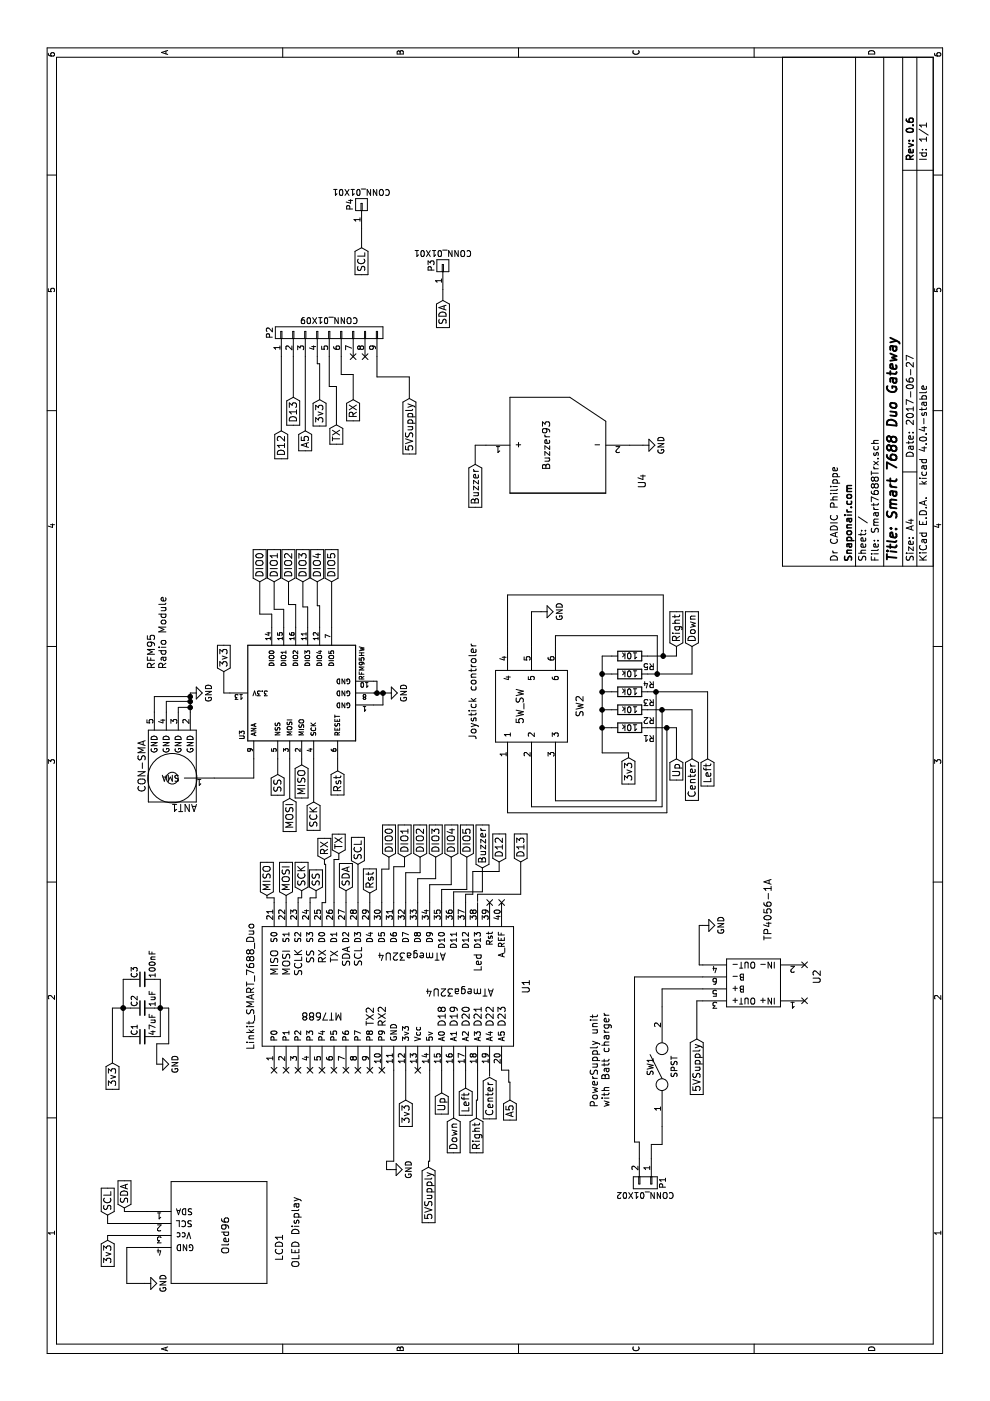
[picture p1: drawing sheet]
EESchema Schematic File Version 2
LIBS:5w_sw
LIBS:power
LIBS:device
LIBS:transistors
LIBS:conn
LIBS:linear
LIBS:regul
LIBS:74xx
LIBS:cmos4000
LIBS:adc-dac
LIBS:memory
LIBS:xilinx
LIBS:microcontrollers
LIBS:dsp
LIBS:microchip
LIBS:analog_switches
LIBS:motorola
LIBS:texas
LIBS:intel
LIBS:audio
LIBS:interface
LIBS:digital-audio
LIBS:philips
LIBS:display
LIBS:cypress
LIBS:siliconi
LIBS:opto
LIBS:atmel
LIBS:contrib
LIBS:valves
LIBS:linkit_smart_7688_duo
LIBS:oled096
LIBS:mysensors_radios
LIBS:nodemcu
LIBS:mysensors_connectors
LIBS:tinkerforge
LIBS:buzzer93
LIBS:Smart7688Trx-cache
EELAYER 25 0
EELAYER END
$Descr A4 11693 8268
encoding utf-8
Sheet 1 1
Title "Smart 7688 Duo Gateway"
Date "2017-06-27"
Rev "0.6"
Comp "Snaponair.com"
Comment1 "Dr CADIC Philippe"
Comment2 ""
Comment3 ""
Comment4 ""
$EndDescr
$Comp
L Linkit_SMART_7688_Duo U1
U 1 1
P 2960 4290
F 0 "U1" H 3460 4190 60  0000 C CNN
F 1 "Linkit_SMART_7688_Duo" H 3460 6490 60  0000 C CNN
F 2 "Linkit-Smart7688Duo:SMART_7688_Duo" H 2960 4290 60  0001 C CNN
F 3 "" H 2960 4290 60  0001 C CNN
	1    2960 4290
	1    0    0    -1  
$EndComp
$Comp
L Oled96 LCD1
U 1 1
P 980 2230
F 0 "LCD1" H 1280 2130 60  0000 C CNN
F 1 "Oled96" H 1380 2580 60  0000 C CNN
F 2 "nodemcu:Oled96" H 980 2180 60  0001 C CNN
F 3 "" H 980 2180 60  0001 C CNN
	1    980  2230
	1    0    0    -1  
$EndComp
$Comp
L RFM95HW U3
U 1 1
P 5910 2270
F 0 "U3" H 5560 2520 40  0000 C CNN
F 1 "RFM95HW" H 6160 1520 40  0000 C CNN
F 2 "mysensors_radios:RFM69HW_SMD_Handsoldering" H 5910 2270 30  0001 C CIN
F 3 "" H 5910 2270 60  0000 C CNN
	1    5910 2270
	1    0    0    -1  
$EndComp
$Comp
L 5W_SW SW2
U 1 1
P 5500 4740
F 0 "SW2" H 5800 4640 60  0000 C CNN
F 1 "5W_SW" H 5800 5140 60  0000 C CNN
F 2 "Joystick:5WAY_sw" H 5500 4740 60  0001 C CNN
F 3 "" H 5500 4740 60  0001 C CNN
	1    5500 4740
	1    0    0    -1  
$EndComp
$Comp
L TP4056-1A U2
U 1 1
P 3290 6070
F 0 "U2" H 3540 5320 60  0000 C CNN
F 1 "TP4056-1A" H 4100 5730 60  0000 C CNN
F 2 "TP4056:TP4056-18650" H 3290 6070 60  0001 C CNN
F 3 "" H 3290 6070 60  0001 C CNN
	1    3290 6070
	1    0    0    -1  
$EndComp
$Comp
L CON-SMA ANT1
U 1 1
P 5500 1440
F 0 "ANT1" H 5400 1990 60  0000 C CNN
F 1 "CON-SMA" V 5750 1640 60  0000 C CNN
F 2 "nodemcu:SMA_EDGE" H 5500 1440 60  0001 C CNN
F 3 "" H 5500 1440 60  0000 C CNN
	1    5500 1440
	0    -1   -1   0   
$EndComp
$Comp
L SPST SW1
U 1 1
P 2790 5530
F 0 "SW1" H 2790 5630 50  0000 C CNN
F 1 "SPST" H 2790 5430 50  0000 C CNN
F 2 "Buttons_Switches_SMD:SW_SPDT_PCM12" H 2790 5530 50  0001 C CNN
F 3 "" H 2790 5530 50  0000 C CNN
	1    2790 5530
	1    0    0    -1  
$EndComp
$Comp
L GND #PWR3
U 1 1
P 2810 1310
F 0 "#PWR3" H 2810 1060 50  0001 C CNN
F 1 "GND" H 2810 1160 50  0000 C CNN
F 2 "" H 2810 1310 50  0000 C CNN
F 3 "" H 2810 1310 50  0000 C CNN
	1    2810 1310
	1    0    0    -1  
$EndComp
$Comp
L C_Small C1
U 1 1
P 3040 1190
F 0 "C1" H 3050 1260 50  0000 L CNN
F 1 "47uF" H 3050 1110 50  0000 L CNN
F 2 "Capacitors_SMD:C_1206_HandSoldering" H 3040 1190 50  0001 C CNN
F 3 "" H 3040 1190 50  0000 C CNN
	1    3040 1190
	1    0    0    -1  
$EndComp
$Comp
L C_Small C2
U 1 1
P 3280 1190
F 0 "C2" H 3290 1260 50  0000 L CNN
F 1 "1uF" H 3290 1110 50  0000 L CNN
F 2 "Capacitors_SMD:C_1206_HandSoldering" H 3280 1190 50  0001 C CNN
F 3 "" H 3280 1190 50  0000 C CNN
	1    3280 1190
	1    0    0    -1  
$EndComp
$Comp
L C_Small C3
U 1 1
P 3520 1190
F 0 "C3" H 3530 1260 50  0000 L CNN
F 1 "100nF" H 3530 1110 50  0000 L CNN
F 2 "Capacitors_SMD:C_1206_HandSoldering" H 3520 1190 50  0001 C CNN
F 3 "" H 3520 1190 50  0000 C CNN
	1    3520 1190
	1    0    0    -1  
$EndComp
Text GLabel 2820 940  0    60   Input ~ 0
3v3
$Comp
L GND #PWR5
U 1 1
P 5910 1590
F 0 "#PWR5" H 5910 1340 50  0001 C CNN
F 1 "GND" H 5910 1440 50  0000 C CNN
F 2 "" H 5910 1590 50  0000 C CNN
F 3 "" H 5910 1590 50  0000 C CNN
	1    5910 1590
	1    0    0    -1  
$EndComp
Text GLabel 1340 900  0    60   Input ~ 0
3v3
Text GLabel 1550 900  2    60   Input ~ 0
SCL
Text GLabel 1610 1040 2    60   Input ~ 0
SDA
$Comp
L GND #PWR1
U 1 1
P 980 1210
F 0 "#PWR1" H 980 960 50  0001 C CNN
F 1 "GND" H 980 1060 50  0000 C CNN
F 2 "" H 980 1210 50  0000 C CNN
F 3 "" H 980 1210 50  0000 C CNN
	1    980  1210
	1    0    0    -1  
$EndComp
Text GLabel 2510 3390 0    60   Input ~ 0
3v3
Text GLabel 6090 1870 2    60   Input ~ 0
3v3
Text GLabel 5230 2320 0    60   Input ~ 0
SS
Text GLabel 5030 2420 0    60   Input ~ 0
MOSI
Text GLabel 5310 2520 0    60   Input ~ 0
MISO
Text GLabel 5000 2620 0    60   Input ~ 0
SCK
$Comp
L GND #PWR6
U 1 1
P 5910 3220
F 0 "#PWR6" H 5910 2970 50  0001 C CNN
F 1 "GND" H 5910 3070 50  0000 C CNN
F 2 "" H 5910 3220 50  0000 C CNN
F 3 "" H 5910 3220 50  0000 C CNN
	1    5910 3220
	1    0    0    -1  
$EndComp
Text GLabel 4260 2640 2    60   Input ~ 0
SS
Text GLabel 4220 2390 2    60   Input ~ 0
MOSI
Text GLabel 4220 2230 2    60   Input ~ 0
MISO
Text GLabel 4260 2520 2    60   Input ~ 0
SCK
Text GLabel 4260 2890 2    60   Input ~ 0
SDA
Text GLabel 4480 2990 2    60   Input ~ 0
SCL
$Comp
L GND #PWR4
U 1 1
P 3970 5870
F 0 "#PWR4" H 3970 5620 50  0001 C CNN
F 1 "GND" H 3970 5720 50  0000 C CNN
F 2 "" H 3970 5870 50  0000 C CNN
F 3 "" H 3970 5870 50  0000 C CNN
	1    3970 5870
	1    0    0    -1  
$EndComp
Text GLabel 5260 2820 0    60   Input ~ 0
Rst
Text GLabel 4240 3090 2    60   Input ~ 0
Rst
$Comp
L GND #PWR7
U 1 1
P 6590 4520
F 0 "#PWR7" H 6590 4270 50  0001 C CNN
F 1 "GND" H 6590 4370 50  0000 C CNN
F 2 "" H 6590 4520 50  0000 C CNN
F 3 "" H 6590 4520 50  0000 C CNN
	1    6590 4520
	1    0    0    -1  
$EndComp
$Comp
L R R1
U 1 1
P 5620 5260
F 0 "R1" V 5530 5100 50  0000 C CNN
F 1 "10k" V 5620 5260 50  0000 C CNN
F 2 "Resistors_SMD:R_1206_HandSoldering" V 5550 5260 50  0001 C CNN
F 3 "" H 5620 5260 50  0000 C CNN
	1    5620 5260
	1    0    0    -1  
$EndComp
$Comp
L R R2
U 1 1
P 5770 5260
F 0 "R2" V 5680 5100 50  0000 C CNN
F 1 "10k" V 5770 5260 50  0000 C CNN
F 2 "Resistors_SMD:R_1206_HandSoldering" V 5700 5260 50  0001 C CNN
F 3 "" H 5770 5260 50  0000 C CNN
	1    5770 5260
	1    0    0    -1  
$EndComp
$Comp
L R R3
U 1 1
P 5920 5260
F 0 "R3" V 5830 5100 50  0000 C CNN
F 1 "10k" V 5920 5260 50  0000 C CNN
F 2 "Resistors_SMD:R_1206_HandSoldering" V 5850 5260 50  0001 C CNN
F 3 "" H 5920 5260 50  0000 C CNN
	1    5920 5260
	1    0    0    -1  
$EndComp
$Comp
L R R4
U 1 1
P 6070 5260
F 0 "R4" V 5980 5100 50  0000 C CNN
F 1 "10k" V 6070 5260 50  0000 C CNN
F 2 "Resistors_SMD:R_1206_HandSoldering" V 6000 5260 50  0001 C CNN
F 3 "" H 6070 5260 50  0000 C CNN
	1    6070 5260
	1    0    0    -1  
$EndComp
$Comp
L R R5
U 1 1
P 6220 5260
F 0 "R5" V 6130 5100 50  0000 C CNN
F 1 "10k" V 6220 5260 50  0000 C CNN
F 2 "Resistors_SMD:R_1206_HandSoldering" V 6150 5260 50  0001 C CNN
F 3 "" H 6220 5260 50  0000 C CNN
	1    6220 5260
	1    0    0    -1  
$EndComp
Text GLabel 5360 5650 0    60   Input ~ 0
Up
Text GLabel 5360 5780 0    60   Input ~ 0
Center
Text GLabel 5360 5910 0    60   Input ~ 0
Left
Text GLabel 6300 5650 2    60   Input ~ 0
Right
Text GLabel 6300 5780 2    60   Input ~ 0
Down
Text GLabel 2570 3690 0    60   Input ~ 0
Up
Text GLabel 2360 3790 0    60   Input ~ 0
Down
Text GLabel 2610 3890 0    60   Input ~ 0
Left
Text GLabel 2360 3980 0    60   Input ~ 0
Right
Text GLabel 2700 4090 0    60   Input ~ 0
Center
$Comp
L CONN_01X02 P1
U 1 1
P 1820 5390
F 0 "P1" H 1820 5540 50  0000 C CNN
F 1 "CONN_01X02" V 1920 5390 50  0000 C CNN
F 2 "Connectors_JST:JST_EH_S02B-EH_02x2.50mm_Angled" H 1820 5390 50  0001 C CNN
F 3 "" H 1820 5390 50  0000 C CNN
	1    1820 5390
	-1   0    0    1   
$EndComp
Text GLabel 6840 2170 2    60   Input ~ 0
DIO0
Text GLabel 6840 2290 2    60   Input ~ 0
DIO1
Text GLabel 6840 2410 2    60   Input ~ 0
DIO2
Text GLabel 6840 2530 2    60   Input ~ 0
DIO3
Text GLabel 6840 2650 2    60   Input ~ 0
DIO4
Text GLabel 6840 2770 2    60   Input ~ 0
DIO5
Wire Wire Line
	5200 1790 5200 2120
Wire Wire Line
	5200 2120 5360 2120
Wire Wire Line
	3040 1290 3040 1340
Wire Wire Line
	3040 1340 3520 1340
Wire Wire Line
	3280 1290 3280 1410
Wire Wire Line
	3520 1340 3520 1290
Connection ~ 3280 1340
Wire Wire Line
	2810 1310 2980 1310
Wire Wire Line
	2980 1310 2980 1410
Wire Wire Line
	2980 1410 3280 1410
Wire Wire Line
	3040 1090 3040 1030
Wire Wire Line
	3040 1030 3520 1030
Wire Wire Line
	3520 1030 3520 1090
Wire Wire Line
	3280 940  3280 1090
Connection ~ 3280 1030
Wire Wire Line
	3280 940  2820 940 
Wire Wire Line
	5750 1590 5910 1590
Wire Wire Line
	5790 1590 5790 1490
Wire Wire Line
	5790 1490 5750 1490
Connection ~ 5790 1590
Wire Wire Line
	5840 1590 5840 1390
Wire Wire Line
	5840 1390 5750 1390
Connection ~ 5840 1590
Wire Wire Line
	5880 1590 5880 1290
Wire Wire Line
	5880 1290 5750 1290
Connection ~ 5880 1590
Wire Wire Line
	1340 900  1380 900 
Wire Wire Line
	1380 900  1380 1230
Wire Wire Line
	1480 1230 1480 900 
Wire Wire Line
	1480 900  1550 900 
Wire Wire Line
	1580 1040 1580 1230
Wire Wire Line
	1580 1040 1610 1040
Wire Wire Line
	1280 1230 1280 1060
Wire Wire Line
	1280 1060 980  1060
Wire Wire Line
	980  1060 980  1210
Wire Wire Line
	2760 3390 2510 3390
Wire Wire Line
	6090 1870 5910 1870
Wire Wire Line
	5910 1870 5910 1920
Wire Wire Line
	5360 2320 5230 2320
Wire Wire Line
	5360 2420 5030 2420
Wire Wire Line
	5360 2520 5310 2520
Wire Wire Line
	5360 2620 5000 2620
Wire Wire Line
	5910 3120 5910 3220
Wire Wire Line
	6010 3120 6010 3150
Wire Wire Line
	6010 3150 5910 3150
Connection ~ 5910 3150
Wire Wire Line
	5810 3120 5810 3200
Wire Wire Line
	5810 3200 5910 3200
Connection ~ 5910 3200
Wire Wire Line
	4160 2290 4200 2290
Wire Wire Line
	4200 2290 4200 2230
Wire Wire Line
	4200 2230 4220 2230
Wire Wire Line
	4160 2390 4220 2390
Wire Wire Line
	4160 2490 4200 2490
Wire Wire Line
	4200 2490 4200 2520
Wire Wire Line
	4200 2520 4260 2520
Wire Wire Line
	4160 2590 4200 2590
Wire Wire Line
	4200 2590 4200 2640
Wire Wire Line
	4200 2640 4260 2640
Wire Wire Line
	4160 2890 4260 2890
Wire Wire Line
	4160 2990 4480 2990
Wire Wire Line
	3640 5870 3640 5840
Wire Wire Line
	3640 5840 3970 5840
Wire Wire Line
	3970 5840 3970 5870
Wire Wire Line
	5260 2820 5360 2820
Wire Wire Line
	4160 3090 4240 3090
Wire Wire Line
	6300 4440 6590 4440
Wire Wire Line
	6590 4440 6590 4520
Wire Wire Line
	6220 5030 6220 5110
Wire Wire Line
	5410 5030 6220 5030
Wire Wire Line
	5410 5030 5410 5250
Wire Wire Line
	5410 5250 5370 5250
Wire Wire Line
	6070 5110 6070 5030
Connection ~ 6070 5030
Wire Wire Line
	5920 5110 5920 5030
Connection ~ 5920 5030
Wire Wire Line
	5770 5110 5770 5030
Connection ~ 5770 5030
Wire Wire Line
	5620 5110 5620 5030
Connection ~ 5620 5030
Wire Wire Line
	6070 5410 6070 5780
Wire Wire Line
	6070 5780 6300 5780
Wire Wire Line
	6220 5650 6300 5650
Wire Wire Line
	6220 5410 6220 5650
Wire Wire Line
	5620 5410 5620 5650
Wire Wire Line
	5620 5650 5360 5650
Wire Wire Line
	5770 5410 5770 5780
Wire Wire Line
	5770 5780 5360 5780
Wire Wire Line
	5920 5410 5920 5910
Wire Wire Line
	5920 5910 5360 5910
Wire Wire Line
	5300 4640 5010 4640
Wire Wire Line
	5010 4640 5010 5480
Wire Wire Line
	5010 5480 5920 5480
Connection ~ 5920 5480
Wire Wire Line
	5770 5530 4960 5530
Wire Wire Line
	4960 5530 4960 4440
Wire Wire Line
	4960 4440 5300 4440
Connection ~ 5770 5530
Wire Wire Line
	5620 5570 4910 5570
Wire Wire Line
	4910 5570 4910 4240
Wire Wire Line
	4910 4240 5300 4240
Connection ~ 5620 5570
Wire Wire Line
	6070 5490 6390 5490
Wire Wire Line
	6390 5490 6390 4640
Wire Wire Line
	6390 4640 6300 4640
Connection ~ 6070 5490
Wire Wire Line
	6220 5540 6730 5540
Wire Wire Line
	6730 5540 6730 4240
Wire Wire Line
	6730 4240 6300 4240
Connection ~ 6220 5540
Wire Wire Line
	2760 3690 2570 3690
Wire Wire Line
	2760 3790 2360 3790
Wire Wire Line
	2760 3890 2610 3890
Wire Wire Line
	2760 3990 2510 3990
Wire Wire Line
	2510 3990 2510 3980
Wire Wire Line
	2510 3980 2360 3980
Wire Wire Line
	2710 4090 2760 4090
Wire Wire Line
	3440 5870 3440 5530
Wire Wire Line
	3440 5530 3290 5530
Wire Wire Line
	3540 5870 3540 5300
Wire Wire Line
	3540 5300 2160 5300
Wire Wire Line
	2160 5300 2160 5340
Wire Wire Line
	2160 5340 2020 5340
Wire Wire Line
	2290 5530 2140 5530
Wire Wire Line
	2140 5530 2140 5440
Wire Wire Line
	2140 5440 2020 5440
Wire Wire Line
	6460 2270 6570 2270
Wire Wire Line
	6570 2270 6570 2170
Wire Wire Line
	6570 2170 6840 2170
Wire Wire Line
	6460 2370 6610 2370
Wire Wire Line
	6610 2370 6610 2290
Wire Wire Line
	6610 2290 6840 2290
Wire Wire Line
	6460 2470 6650 2470
Wire Wire Line
	6650 2470 6650 2410
Wire Wire Line
	6650 2410 6840 2410
Wire Wire Line
	6460 2570 6630 2570
Wire Wire Line
	6630 2570 6630 2530
Wire Wire Line
	6630 2530 6840 2530
Wire Wire Line
	6460 2670 6640 2670
Wire Wire Line
	6640 2670 6640 2650
Wire Wire Line
	6640 2650 6840 2650
Wire Wire Line
	6460 2770 6840 2770
Text GLabel 4540 3250 2    60   Input ~ 0
DIO0
Text GLabel 4540 3380 2    60   Input ~ 0
DIO1
Text GLabel 4540 3510 2    60   Input ~ 0
DIO2
Text GLabel 4540 3640 2    60   Input ~ 0
DIO3
Text GLabel 4540 3770 2    60   Input ~ 0
DIO4
Text GLabel 4540 3900 2    60   Input ~ 0
DIO5
Wire Wire Line
	4160 3190 4440 3190
Wire Wire Line
	4440 3190 4440 3250
Wire Wire Line
	4440 3250 4540 3250
Wire Wire Line
	4160 3390 4410 3390
Wire Wire Line
	4410 3390 4410 3510
Wire Wire Line
	4410 3510 4540 3510
Wire Wire Line
	4160 3490 4360 3490
Wire Wire Line
	4360 3490 4360 3640
Wire Wire Line
	4360 3640 4540 3640
Wire Wire Line
	4160 3290 4460 3290
Wire Wire Line
	4460 3290 4460 3380
Wire Wire Line
	4460 3380 4540 3380
Wire Wire Line
	4160 3590 4310 3590
Wire Wire Line
	4310 3590 4310 3770
Wire Wire Line
	4310 3770 4540 3770
Wire Wire Line
	4160 3690 4270 3690
Wire Wire Line
	4270 3690 4270 3900
Wire Wire Line
	4270 3900 4540 3900
$Comp
L GND #PWR2
U 1 1
P 1930 3260
F 0 "#PWR2" H 1930 3010 50  0001 C CNN
F 1 "GND" H 1930 3110 50  0000 C CNN
F 2 "" H 1930 3260 50  0000 C CNN
F 3 "" H 1930 3260 50  0000 C CNN
	1    1930 3260
	1    0    0    -1  
$EndComp
Wire Wire Line
	2000 3290 2760 3290
Wire Wire Line
	2000 3290 2000 3230
Wire Wire Line
	2000 3230 1930 3230
Wire Wire Line
	1930 3230 1930 3260
Text GLabel 3020 5820 0    60   Input ~ 0
5VSupply
Wire Wire Line
	3340 5870 3340 5820
Wire Wire Line
	3340 5820 3020 5820
Text GLabel 1950 3580 0    60   Input ~ 0
5VSupply
Wire Wire Line
	2760 3590 2000 3590
Wire Wire Line
	2000 3590 2000 3580
Wire Wire Line
	2000 3580 1950 3580
$Comp
L Buzzer93 U4
U 1 1
P 7580 5060
F 0 "U4" H 7680 4760 60  0000 C CNN
F 1 "Buzzer93" H 7980 5560 60  0000 C CNN
F 2 "Buzzer93_kicad-master:Buzzer93" H 7580 5060 60  0001 C CNN
F 3 "" H 7580 5060 60  0001 C CNN
	1    7580 5060
	1    0    0    -1  
$EndComp
$Comp
L GND #PWR8
U 1 1
P 7980 5370
F 0 "#PWR8" H 7980 5120 50  0001 C CNN
F 1 "GND" H 7980 5220 50  0000 C CNN
F 2 "" H 7980 5370 50  0000 C CNN
F 3 "" H 7980 5370 50  0000 C CNN
	1    7980 5370
	1    0    0    -1  
$EndComp
Wire Wire Line
	7980 5260 7980 5370
Text GLabel 7820 3970 0    60   Input ~ 0
Buzzer
Wire Wire Line
	7980 4060 7980 3970
Wire Wire Line
	7980 3970 7820 3970
Text GLabel 4450 4030 2    60   Input ~ 0
Buzzer
Wire Wire Line
	4160 3790 4250 3790
Wire Wire Line
	4250 3790 4250 4030
Wire Wire Line
	4250 4030 4450 4030
Text Notes 5520 3990 0    60   ~ 0
Joystick controler
Text Notes 6110 1400 0    60   ~ 0
RFM95\nRadio Module
Text Notes 2450 5100 0    60   ~ 0
PowerSupply unit\nwith Batt charger
Text Notes 1110 2510 0    60   ~ 0
OLED Display
NoConn ~ 2760 2290
NoConn ~ 2760 2390
NoConn ~ 2760 2490
NoConn ~ 2760 2590
NoConn ~ 2760 2690
NoConn ~ 2760 2790
NoConn ~ 2760 2890
NoConn ~ 2760 2990
NoConn ~ 2760 3090
NoConn ~ 2760 3190
NoConn ~ 2760 3490
NoConn ~ 4160 4090
NoConn ~ 4160 4190
NoConn ~ 3340 6720
NoConn ~ 3640 6720
Text GLabel 5370 5250 0    60   Input ~ 0
3v3
Text GLabel 4500 4170 2    60   Input ~ 0
D12
Text GLabel 8380 2450 0    60   Input ~ 0
D13
Text GLabel 8100 2550 0    60   Input ~ 0
A5
Text GLabel 8360 2670 0    60   Input ~ 0
3v3
Text GLabel 8360 2950 0    60   Input ~ 0
RX
Text GLabel 4520 2710 2    60   Input ~ 0
RX
Wire Wire Line
	4160 2690 4160 2720
Wire Wire Line
	4160 2720 4480 2720
Wire Wire Line
	4480 2720 4480 2710
Wire Wire Line
	4480 2710 4520 2710
Text GLabel 4570 2830 2    60   Input ~ 0
TX
Wire Wire Line
	4160 2790 4520 2790
Wire Wire Line
	4520 2790 4520 2830
Wire Wire Line
	4520 2830 4570 2830
Text GLabel 8150 2810 0    60   Input ~ 0
TX
Text GLabel 9630 3020 0    60   Input ~ 0
SCL
Text GLabel 9190 3700 0    60   Input ~ 0
SDA
$Comp
L CONN_01X09 P2
U 1 1
P 8920 2750
F 0 "P2" H 8920 3250 50  0000 C CNN
F 1 "CONN_01X09" V 9020 2750 50  0000 C CNN
F 2 "Socket_Strips:Socket_Strip_Straight_1x09_Pitch2.54mm" H 8920 2750 50  0001 C CNN
F 3 "" H 8920 2750 50  0000 C CNN
	1    8920 2750
	1    0    0    -1  
$EndComp
Text GLabel 8370 3420 0    60   Input ~ 0
5VSupply
Wire Wire Line
	8100 2350 8720 2350
Wire Wire Line
	8380 2450 8720 2450
Wire Wire Line
	8100 2550 8720 2550
Wire Wire Line
	8360 2670 8660 2670
Wire Wire Line
	8660 2670 8660 2650
Wire Wire Line
	8660 2650 8720 2650
Wire Wire Line
	8150 2810 8470 2810
Wire Wire Line
	8470 2810 8470 2750
Wire Wire Line
	8470 2750 8720 2750
Wire Wire Line
	8360 2950 8570 2950
Wire Wire Line
	8570 2950 8570 2850
Wire Wire Line
	8570 2850 8720 2850
Wire Wire Line
	8370 3420 8550 3420
Wire Wire Line
	8550 3420 8550 3150
Wire Wire Line
	8550 3150 8720 3150
Text GLabel 4500 4350 2    60   Input ~ 0
D13
Text GLabel 8100 2350 0    60   Input ~ 0
D12
Wire Wire Line
	4160 3890 4230 3890
Wire Wire Line
	4230 3890 4230 3950
Wire Wire Line
	4230 3950 4420 3950
Wire Wire Line
	4420 3950 4420 4170
Wire Wire Line
	4420 4170 4500 4170
Wire Wire Line
	4170 3990 4230 3990
Wire Wire Line
	4230 3990 4230 4350
Wire Wire Line
	4230 4350 4500 4350
Text GLabel 2510 4260 0    60   Input ~ 0
A5
Wire Wire Line
	2760 4190 2760 4250
Wire Wire Line
	2760 4250 2660 4250
Wire Wire Line
	2660 4250 2660 4260
Wire Wire Line
	2660 4260 2510 4260
$Comp
L CONN_01X01 P3
U 1 1
P 9480 3700
F 0 "P3" H 9480 3800 50  0000 C CNN
F 1 "CONN_01X01" V 9580 3700 50  0000 C CNN
F 2 "Socket_Strips:Socket_Strip_Straight_1x01_Pitch2.54mm" H 9480 3700 50  0001 C CNN
F 3 "" H 9480 3700 50  0000 C CNN
	1    9480 3700
	1    0    0    -1  
$EndComp
Wire Wire Line
	9190 3700 9280 3700
NoConn ~ 8720 3050
NoConn ~ 8720 2950
$Comp
L CONN_01X01 P4
U 1 1
P 9990 3020
F 0 "P4" H 9990 3120 50  0000 C CNN
F 1 "CONN_01X01" V 10090 3020 50  0000 C CNN
F 2 "Socket_Strips:Socket_Strip_Straight_1x01_Pitch2.54mm" H 9990 3020 50  0001 C CNN
F 3 "" H 9990 3020 50  0000 C CNN
	1    9990 3020
	1    0    0    -1  
$EndComp
Wire Wire Line
	9630 3020 9790 3020
$EndSCHEMATC
